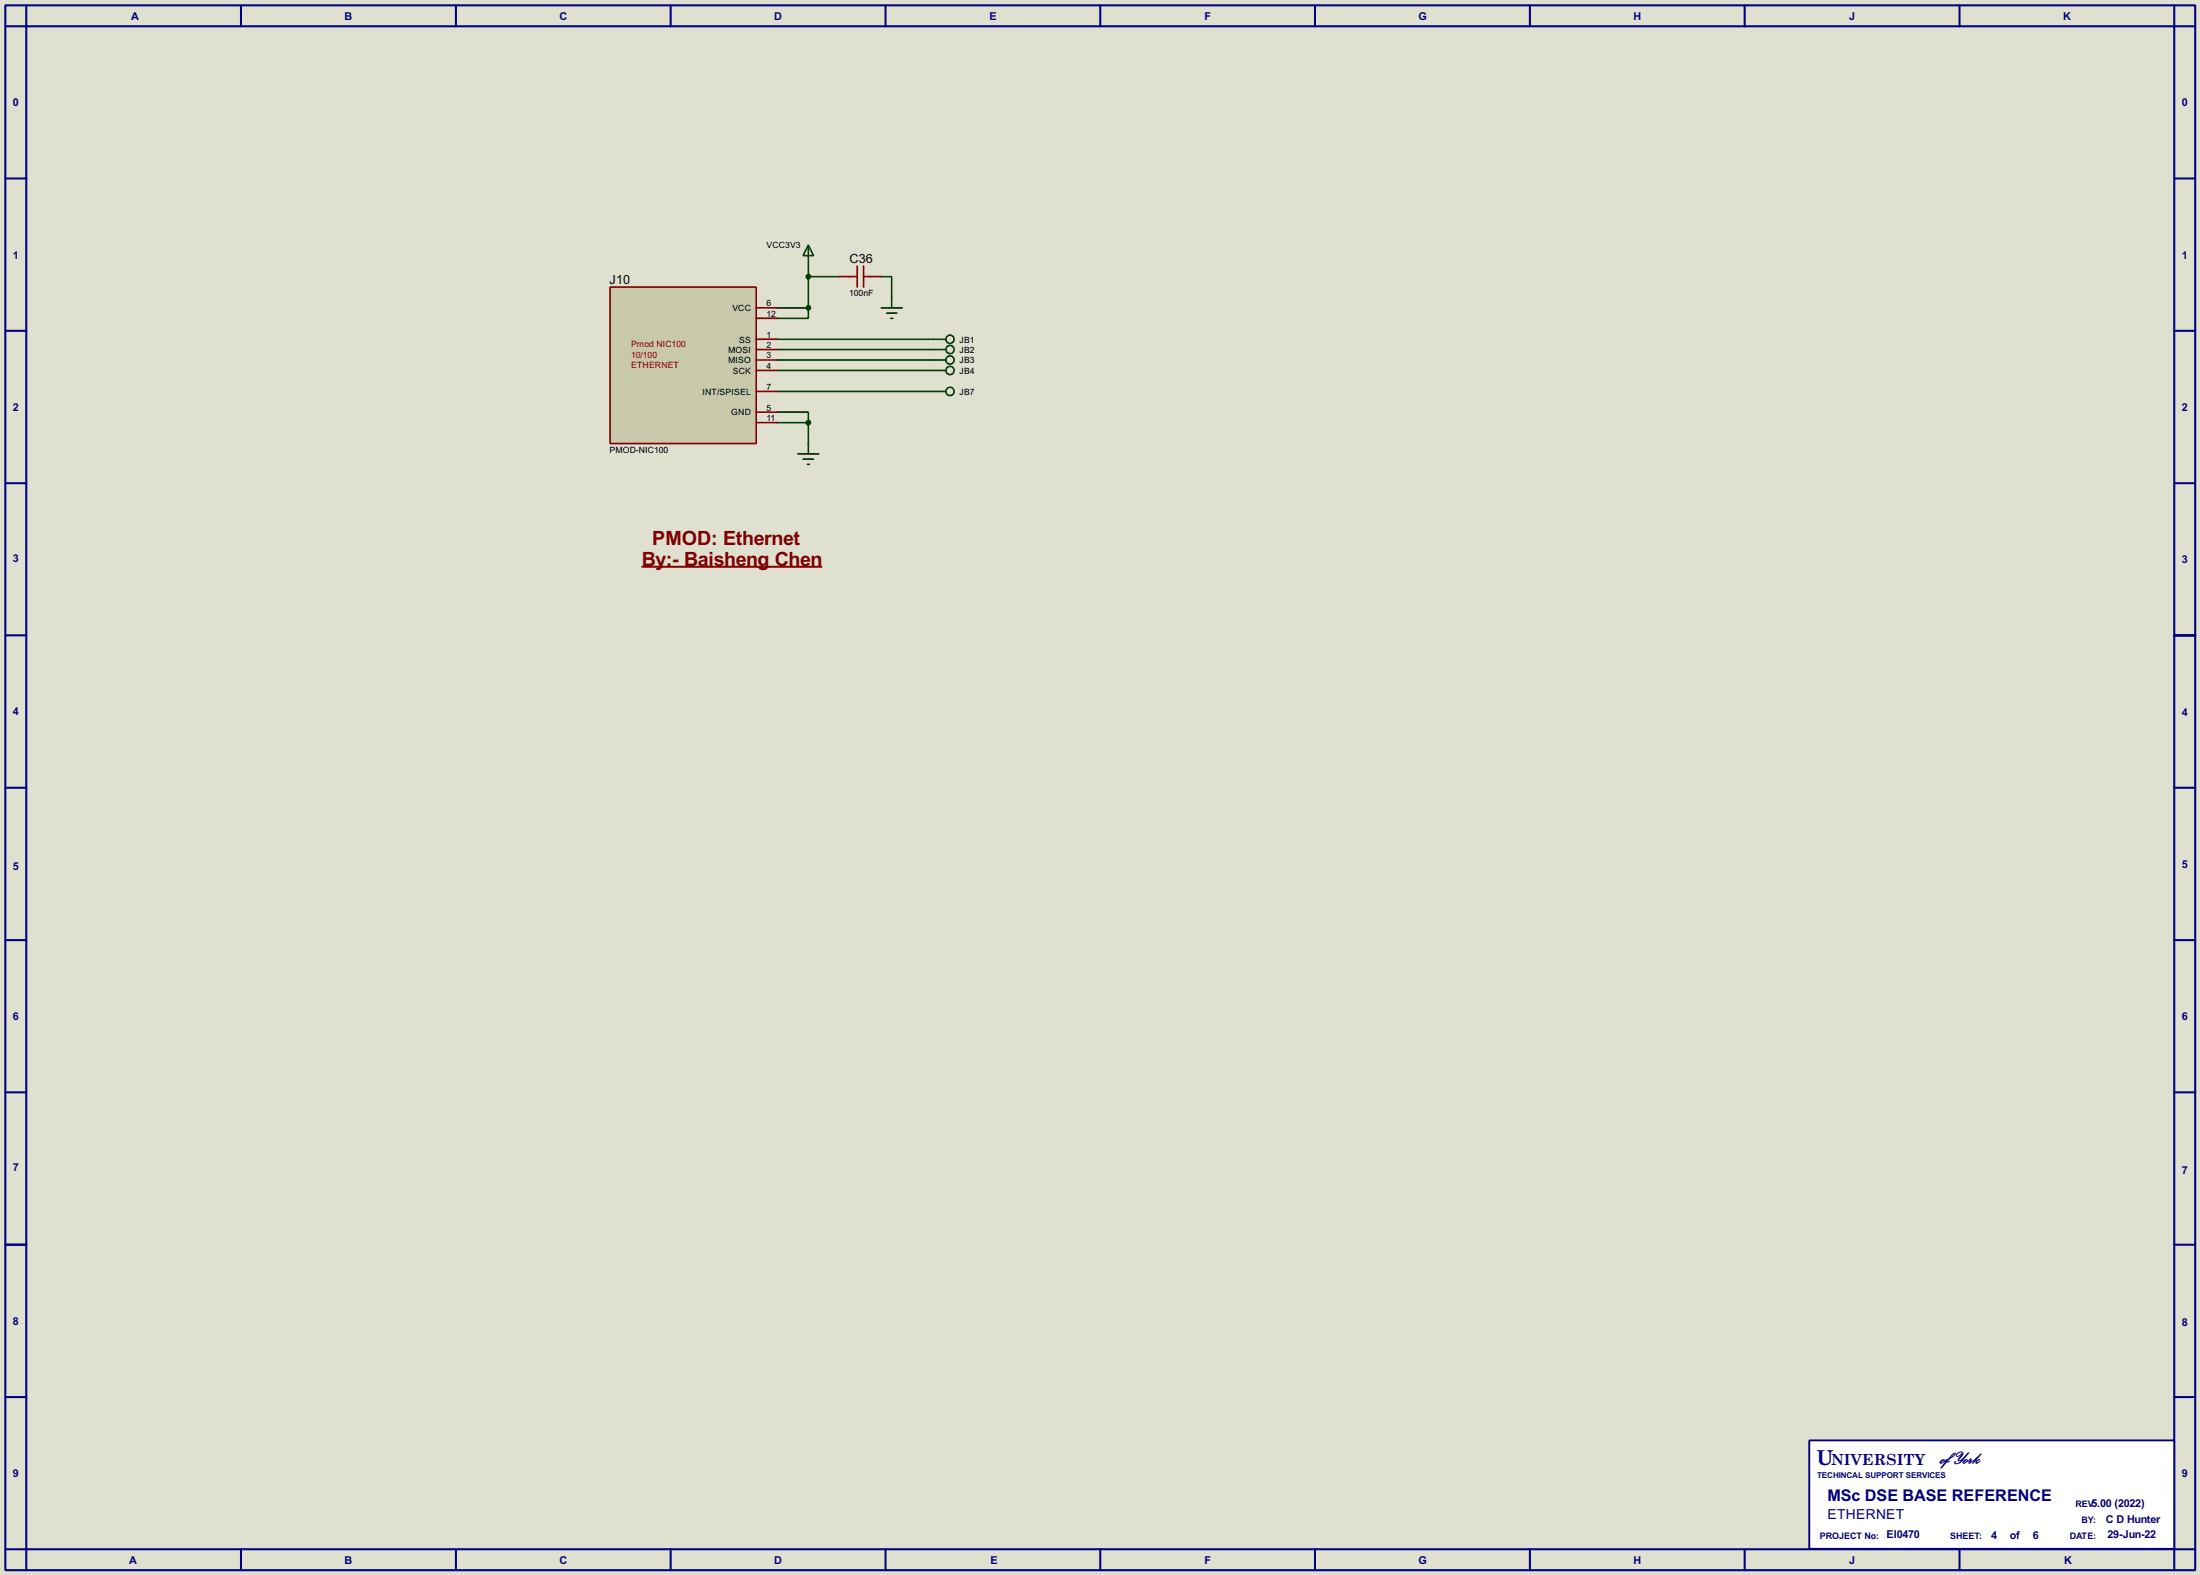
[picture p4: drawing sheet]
<svg xmlns="http://www.w3.org/2000/svg" width="536mm" height="383mm" viewBox="0 0 536 383" stroke-linecap="round" stroke-linejoin="round" font-family="sans-serif">
<path d="M0 0h535.9v383.5h-535.9z" fill="#e0e0d0"/>
<g fill="none" stroke="#000080" stroke-width=".5">
<path d="M1.3 1.3h533.4v381h-533.4zM6.4 6.4h523.2v370.8h-523.2zM6.4 1.3v5.1h-5.1M58.7 1.3v5.1M111.1 1.3v5.1M163.4 1.3v5.1M215.7 1.3v5.1M268 1.3v5.1M320.3 1.3v5.1M372.7 1.3v5.1M425 1.3v5.1M477.3 1.3v5.1"/>
<path d="M529.6 1.3v5.1h5.1M1.3 43.5h5.1M529.6 43.5h5.1M1.3 80.6h5.1M529.6 80.6h5.1M1.3 117.7h5.1M529.6 117.7h5.1M1.3 154.7h5.1M529.6 154.7h5.1M1.3 191.8h5.1M529.6 191.8h5.1M1.3 228.9h5.1"/>
<path d="M529.6 228.9h5.1M1.3 266h5.1M529.6 266h5.1M1.3 303.1h5.1M529.6 303.1h5.1M1.3 340.2h5.1M529.6 340.2h5.1M1.3 377.2h5.1v5.1M58.7 377.2v5.1M111.1 377.2v5.1M163.4 377.2v5.1M215.7 377.2v5.1"/>
<path d="M268 377.2v5.1M320.3 377.2v5.1M372.7 377.2v5.1M425 377.2v5.1M477.3 377.2v5.1M534.7 377.2h-5.1v5.1"/>
</g>
<path d="M440.7 350.7h88.9v26.4h-88.9z" fill="#fff" stroke="#000080" stroke-width=".45"/>
<g fill="none" stroke="#004000" stroke-width=".4">
<path d="M189.3 75h7.6M196.9 75v2.5h-7.6M196.9 64.8v10.2M196.9 67.4h7.6M214.7 67.4h2.5v5M189.3 82.6h38.1M189.3 85.1h38.1M189.3 87.7h38.1M189.3 90.2h38.1M189.3 95.3h38.1M189.3 100.4h7.6v2.5M189.3 102.9h7.6"/>
<path d="M196.9 102.9v5.1"/>
</g>
<path d="M148.6 69.9h35.6v38.1h-35.6z" fill="#c8c8aa" stroke="#800000" stroke-width=".4"/>
<g fill="none" stroke="#800000" stroke-width=".4">
<path d="M184.2 75h5.1M184.2 77.5h5.1M204.5 67.4h4.3M208.8 64.8v5.1M210.4 64.8v5.1M210.4 67.4h4.3M184.2 82.6h5.1M184.2 85.1h5.1M184.2 87.7h5.1M184.2 90.2h5.1M184.2 95.3h5.1M184.2 100.4h5.1"/>
<path d="M184.2 102.9h5.1"/>
</g>
<g fill="none" stroke="#004000" stroke-width=".4">
<path d="M196.9 59.7l1.3 2.6h-2.6zM196.9 59.7v5.1M214.7 75h5.1M216 76.3h2.5M217 77.5h.5M217.2 72.4v2.6M227.4 82.6h3M227.4 85.1h3M227.4 87.7h3M227.4 90.2h3M227.4 95.3h3M194.4 110.5h5"/>
<path d="M195.6 111.8h2.6M196.7 113.1h.5M196.9 108v2.5"/>
<circle cx="231.4" cy="90.2" r="1"/>
<circle cx="231.4" cy="85.1" r="1"/>
<circle cx="231.4" cy="87.7" r="1"/>
<circle cx="231.4" cy="82.6" r="1"/>
<circle cx="231.4" cy="95.3" r="1"/>
</g>
<g fill="#004000" stroke="#004000" stroke-width=".4">
<circle cx="196.9" cy="75" r=".5"/>
<circle cx="196.9" cy="102.9" r=".5"/>
<circle cx="196.9" cy="67.4" r=".5"/>
</g>
<path d="M156.3 138h44" fill="none" stroke="#800000" stroke-width=".5"/>
<text font-size="5.9" fill="#000080" x="442.5" y="356.7">U</text>
<g font-size="5.4" fill="#800000">
<text x="156.3" y="137.8">By:- Baisheng Chen</text>
<text x="158.9" y="132.7">PMOD: Ethernet</text>
</g>
<text font-size="5" fill="#000080" x="472.7" y="356.6">ofYork</text>
<g font-size="4.4" fill="#000080">
<text x="446" y="356.8">NIVERSITY</text>
<text x="445.1" y="365.6">MSc DSE BASE REFERENCE</text>
</g>
<text font-size="3.8" fill="#000080" x="445.1" y="369.8">ETHERNET</text>
<g font-size="3.5">
<text x="206.9" y="64">C36</text>
<text x="148.5" y="69.1">J10</text>
</g>
<g font-size="3" fill="#000080">
<text x="31.9" y="4.9">A</text>
<text x="83.9" y="4.9">B</text>
<text x="136.3" y="4.9">C</text>
<text x="188.6" y="4.9">D</text>
<text x="241" y="4.9">E</text>
<text x="293.4" y="4.9">F</text>
<text x="345.5" y="4.9">G</text>
<text x="397.9" y="4.9">H</text>
<text x="450.4" y="4.9">J</text>
<text x="502.5" y="4.9">K</text>
<text x="3.2" y="25.9">0</text>
<text x="531.5" y="25.9">0</text>
<text x="3.2" y="63">1</text>
<text x="531.5" y="63">1</text>
<text x="3.2" y="100.1">2</text>
<text x="531.5" y="100.1">2</text>
<text x="3.2" y="136.9">3</text>
<text x="531.5" y="137.2">3</text>
<text x="3.2" y="174">4</text>
<text x="531.5" y="174.3">4</text>
<text x="3.2" y="211.9">5</text>
<text x="531.5" y="211.4">5</text>
<text x="3.2" y="248.5">6</text>
<text x="531.5" y="248.5">6</text>
<text x="3.2" y="285">7</text>
<text x="531.5" y="285.8">7</text>
<text x="3.2" y="322.6">8</text>
<text x="531.5" y="322.9">8</text>
<text x="3.2" y="359.7">9</text>
<text x="531.5" y="359.7">9</text>
<text x="509.5" y="366.9">5.00 (2022)</text>
<text x="512.9" y="370.7">C D Hunter</text>
<text x="459.5" y="374.5">EI0470</text>
<text x="485" y="374.8">4</text>
<text x="489.6" y="374.8">of</text>
<text x="495.2" y="374.8">6</text>
<text x="513.4" y="374.5">29-Jun-22</text>
<text x="31.4" y="380.8">A</text>
<text x="83.9" y="380.8">B</text>
<text x="136.3" y="380.8">C</text>
<text x="188.6" y="380.8">D</text>
<text x="241.2" y="380.8">E</text>
<text x="293.4" y="380.8">F</text>
<text x="345.5" y="380.8">G</text>
<text x="397.9" y="380.8">H</text>
<text x="450.4" y="380.8">J</text>
<text x="502.8" y="380.8">K</text>
</g>
<g font-size="2.5" fill="#000080">
<text x="505.5" y="367">REV:</text>
<text x="507" y="370.8">BY:</text>
<text x="443.3" y="374.6">PROJECT No:</text>
<text x="475" y="374.6">SHEET:</text>
<text x="504.1" y="374.6">DATE:</text>
</g>
<g font-size="2.4">
<text x="186.7" y="60.5">VCC3V3</text>
<text x="178.4" y="75.8">VCC</text>
<text x="186.7" y="74.6">6</text>
<text x="186.7" y="77.1">12</text>
<text x="206.9" y="72.1">100nF</text>
<text x="180" y="83.4">SS</text>
<text x="186.7" y="82.2">1</text>
<text x="233.7" y="83.4">JB1</text>
<text x="177.3" y="85.9">MOSI</text>
<text x="177.3" y="88.5">MISO</text>
<text x="186.7" y="84.7">2</text>
<text x="186.7" y="87.3">3</text>
<text x="186.7" y="89.8">4</text>
<text x="233.7" y="85.9">JB2</text>
<text x="233.7" y="88.5">JB3</text>
<text x="178.5" y="91">SCK</text>
<text x="186.7" y="94.9">7</text>
<text x="233.7" y="91">JB4</text>
<text x="171.1" y="96.1">INT/SPISEL</text>
<text x="178.1" y="101.2">GND</text>
<text x="186.7" y="100">5</text>
<text x="233.7" y="96.1">JB7</text>
<text x="186.7" y="102.5">11</text>
<text x="148.4" y="110.2">PMOD-NIC100</text>
</g>
<g font-size="2.4" fill="#800000">
<text x="153.7" y="87.1">10/100</text>
<text x="153.7" y="89.6">ETHERNET</text>
<text x="153.7" y="84.6">Pmod NIC100</text>
</g>
<text font-size="2.2" fill="#000080" x="442.6" y="359.8">TECHINCAL SUPPORT SERVICES</text>
</svg>
